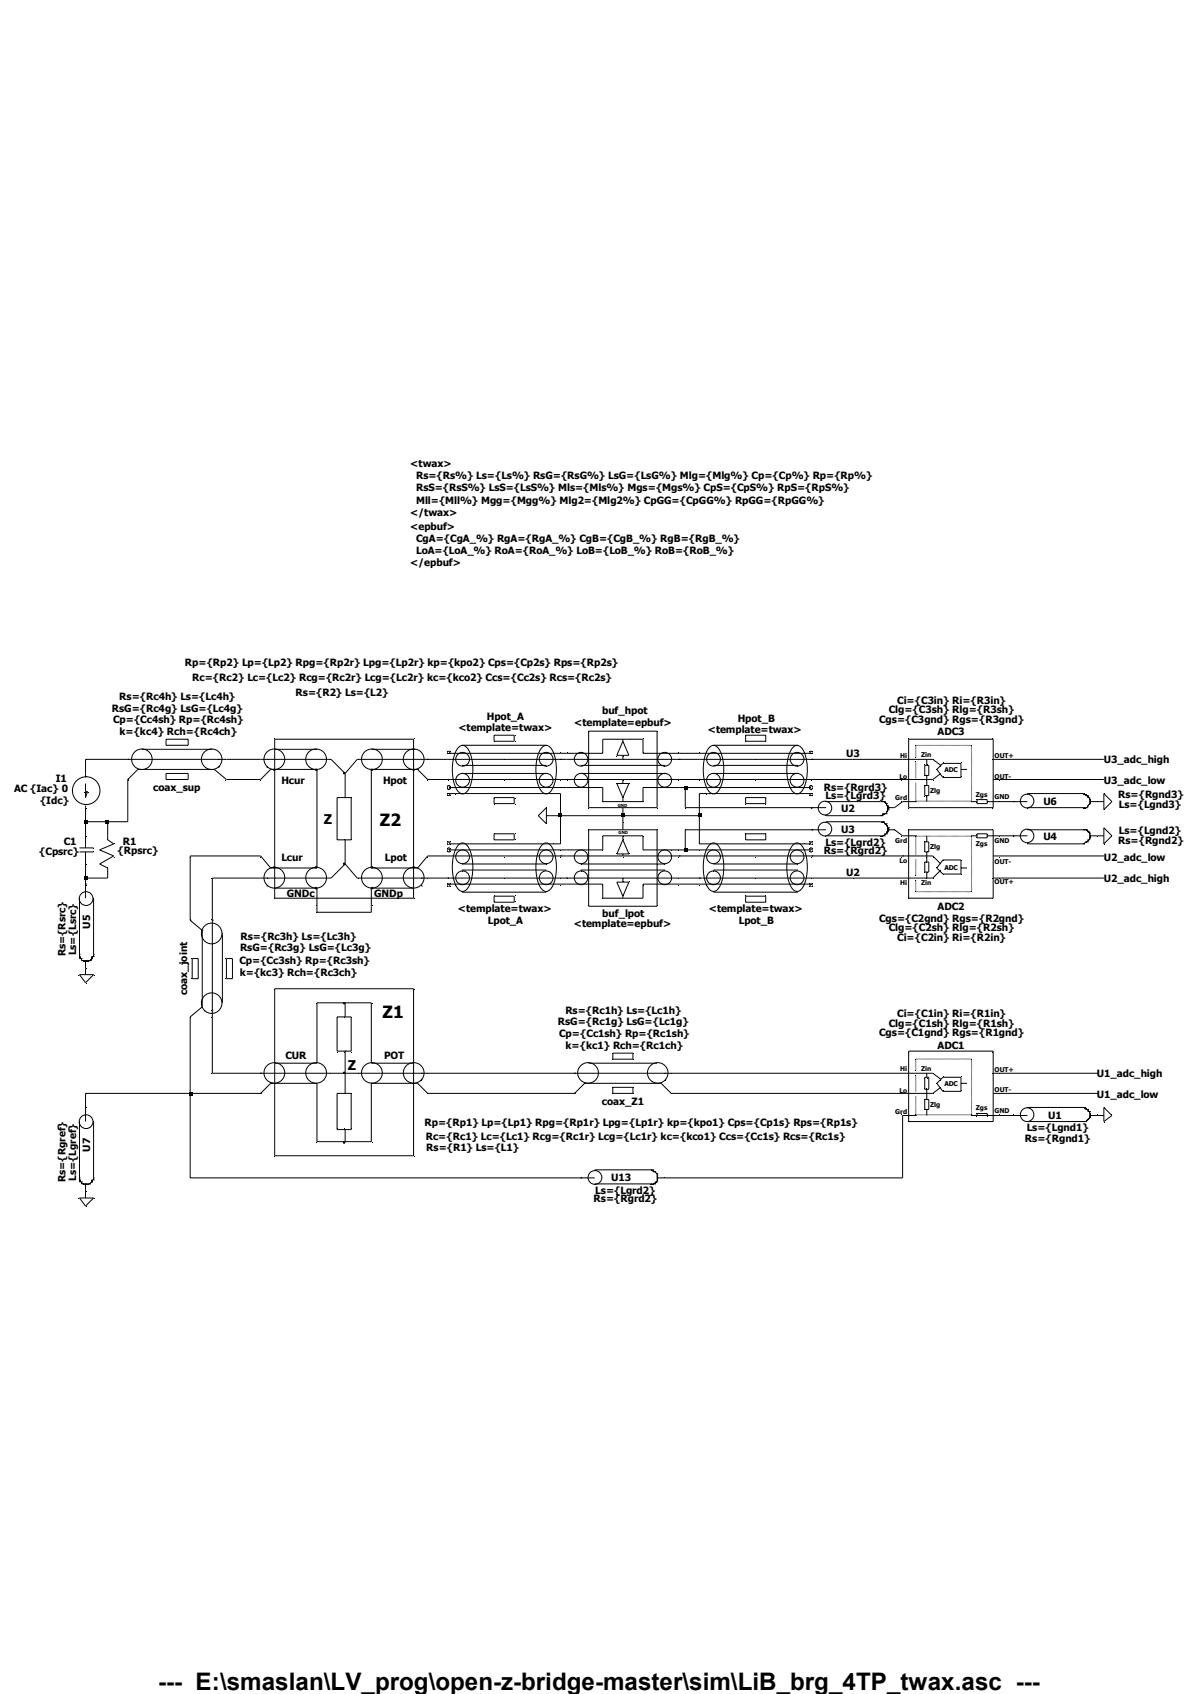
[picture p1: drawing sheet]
Version 4
SHEET 1 4400 2632
WIRE 208 -1872 192 -1872
WIRE 512 -1872 464 -1872
WIRE -800 -1856 -896 -1856
WIRE -496 -1856 -576 -1856
WIRE -64 -1856 -112 -1856
WIRE 208 -1856 192 -1856
WIRE 512 -1856 464 -1856
WIRE 864 -1856 768 -1856
WIRE 976 -1856 864 -1856
WIRE 1440 -1856 1200 -1856
WIRE -896 -1824 -896 -1856
WIRE -496 -1808 -576 -1808
WIRE -64 -1808 -112 -1808
WIRE 208 -1808 192 -1808
WIRE 512 -1808 464 -1808
WIRE 976 -1808 768 -1808
WIRE 1440 -1808 1200 -1808
WIRE 208 -1792 192 -1792
WIRE 480 -1792 464 -1792
WIRE 512 -1792 480 -1792
WIRE 1232 -1760 1200 -1760
WIRE 1440 -1760 1424 -1760
WIRE 480 -1744 480 -1792
WIRE 768 -1744 480 -1744
WIRE 960 -1744 976 -1760
WIRE 192 -1728 192 -1776
WIRE 192 -1728 160 -1728
WIRE 336 -1728 192 -1728
WIRE 512 -1728 512 -1776
WIRE 512 -1728 336 -1728
WIRE -896 -1712 -896 -1744
WIRE -848 -1712 -896 -1712
WIRE -800 -1712 -800 -1808
WIRE -800 -1712 -848 -1712
WIRE 336 -1712 336 -1728
WIRE 768 -1696 480 -1696
WIRE -896 -1680 -896 -1712
WIRE -848 -1680 -848 -1712
WIRE 976 -1680 960 -1696
WIRE 1232 -1680 1200 -1680
WIRE 1440 -1680 1424 -1680
WIRE 192 -1664 192 -1728
WIRE 512 -1664 512 -1728
WIRE 208 -1648 192 -1648
WIRE 480 -1648 480 -1696
WIRE 480 -1648 464 -1648
WIRE 512 -1648 480 -1648
WIRE -496 -1632 -656 -1632
WIRE -64 -1632 -112 -1632
WIRE 208 -1632 192 -1632
WIRE 512 -1632 464 -1632
WIRE 976 -1632 768 -1632
WIRE 1440 -1632 1200 -1632
WIRE -896 -1584 -896 -1616
WIRE -848 -1584 -848 -1600
WIRE -848 -1584 -896 -1584
WIRE -496 -1584 -608 -1584
WIRE -64 -1584 -112 -1584
WIRE 208 -1584 192 -1584
WIRE 512 -1584 464 -1584
WIRE 864 -1584 768 -1584
WIRE 976 -1584 864 -1584
WIRE 1440 -1584 1200 -1584
WIRE -896 -1568 -896 -1584
WIRE 208 -1568 192 -1568
WIRE 512 -1568 464 -1568
WIRE -368 -1504 -368 -1520
WIRE -240 -1504 -240 -1520
WIRE -240 -1504 -368 -1504
WIRE -656 -1488 -656 -1632
WIRE -608 -1488 -608 -1584
WIRE -896 -1360 -896 -1376
WIRE -608 -1136 -608 -1264
WIRE -496 -1136 -608 -1136
WIRE 224 -1136 -112 -1136
WIRE 976 -1136 448 -1136
WIRE 1424 -1136 1200 -1136
WIRE -656 -1088 -656 -1264
WIRE -656 -1088 -896 -1088
WIRE -496 -1088 -656 -1088
WIRE 224 -1088 -112 -1088
WIRE 976 -1088 448 -1088
WIRE 1424 -1088 1200 -1088
WIRE -896 -1056 -896 -1088
WIRE 1232 -1040 1200 -1040
WIRE 1440 -1040 1424 -1040
WIRE -656 -896 -656 -1088
WIRE 240 -896 -656 -896
WIRE 976 -896 976 -1040
WIRE 976 -896 432 -896
WIRE -896 -848 -896 -864
FLAG 1440 -1040 0
FLAG -896 -1360 0
FLAG 1424 -1088 U1_adc_low
FLAG 1424 -1136 U1_adc_high
FLAG 1440 -1632 U2_adc_low
FLAG 1440 -1760 0
FLAG 1440 -1856 U3_adc_high
FLAG 1440 -1584 U2_adc_high
FLAG 1440 -1680 0
FLAG 160 -1728 0
FLAG 1440 -1808 U3_adc_low
FLAG 864 -1584 U2
FLAG 864 -1856 U3
FLAG -896 -848 0
SYMBOL std_coax -400 -1088 R0
WINDOW 0 209 -190 Center 4
WINDOW 3 778 66 Center 2
WINDOW 123 765 96 Center 2
WINDOW 39 391 122 Center 2
SYMATTR InstName Z1
SYMATTR Value Rp={Rp1} Lp={Lp1} Rpg={Rp1r} Lpg={Lp1r} kp={kpo1} Cps={Cp1s} Rps={Rp1s}
SYMATTR Value2 Rc={Rc1} Lc={Lc1} Rcg={Rc1r} Lcg={Lc1r} kc={kco1} Ccs={Cc1s} Rcs={Rc1s}
SYMATTR SpiceLine Rs={R1} Ls={L1}
SYMBOL coax_cable -608 -1376 R90
WINDOW 0 0 65 Center 2
WINDOW 3 -74 -199 VCenter 2
WINDOW 123 -48 -215 VCenter 2
WINDOW 39 9 -199 VCenter 2
WINDOW 40 -19 -213 VCenter 2
SYMATTR InstName coax_joint
SYMATTR Value Rs={Rc3h} Ls={Lc3h}
SYMATTR Value2 RsG={Rc3g} LsG={Lc3g}
SYMATTR SpiceLine k={kc3} Rch={Rc3ch}
SYMATTR SpiceLine2 Cp={Cc3sh} Rp={Rc3sh}
SYMBOL coax_cable -688 -1856 R0
WINDOW 0 0 65 Center 2
WINDOW 3 1 -145 Center 2
WINDOW 123 1 -118 Center 2
WINDOW 39 3 -65 Center 2
WINDOW 40 3 -92 Center 2
SYMATTR InstName coax_sup
SYMATTR Value Rs={Rc4h} Ls={Lc4h}
SYMATTR Value2 RsG={Rc4g} LsG={Lc4g}
SYMATTR SpiceLine k={kc4} Rch={Rc4ch}
SYMATTR SpiceLine2 Cp={Cc4sh} Rp={Rc4sh}
SYMBOL current -896 -1824 R0
WINDOW 0 -70 10 Left 2
WINDOW 3 -106 61 Left 2
WINDOW 123 -166 35 Left 2
SYMATTR InstName I1
SYMATTR Value {Idc}
SYMATTR Value2 AC {Iac} 0
SYMBOL coax_cable 336 -1136 R0
WINDOW 0 0 65 Center 2
WINDOW 3 1 -145 Center 2
WINDOW 123 1 -118 Center 2
WINDOW 39 3 -65 Center 2
WINDOW 40 3 -92 Center 2
SYMATTR InstName coax_Z1
SYMATTR Value Rs={Rc1h} Ls={Lc1h}
SYMATTR Value2 RsG={Rc1g} LsG={Lc1g}
SYMATTR SpiceLine k={kc1} Rch={Rc1ch}
SYMATTR SpiceLine2 Cp={Cc1sh} Rp={Rc1sh}
SYMBOL ground_lug 864 -1744 M180
SYMATTR InstName U2
SYMATTR Value Rs={Rgrd3}
SYMATTR Value2 Ls={Lgrd3}
SYMBOL ground_lug 1328 -1040 R0
WINDOW 0 -16 1 Left 2
WINDOW 3 6 54 Center 2
SYMATTR InstName U1
SYMATTR Value Rs={Rgnd1}
SYMATTR Value2 Ls={Lgnd1}
SYMBOL ground_lug -896 -1472 R90
WINDOW 3 5 56 Center 2
WINDOW 123 6 31 Center 2
SYMATTR Value Rs={Rsrc}
SYMATTR Value2 Ls={Lsrc}
SYMATTR InstName U5
SYMBOL std_4TP2 -208 -1808 M0
WINDOW 0 -11 89 Center 4
WINDOW 3 -36 -271 Center 2
WINDOW 123 -37 -237 Center 2
WINDOW 39 101 -202 Center 2
SYMATTR InstName Z2
SYMATTR Value Rp={Rp2} Lp={Lp2} Rpg={Rp2r} Lpg={Lp2r} kp={kpo2} Cps={Cp2s} Rps={Rp2s}
SYMATTR Value2 Rc={Rc2} Lc={Lc2} Rcg={Rc2r} Lcg={Lc2r} kc={kco2} Ccs={Cc2s} Rcs={Rc2s}
SYMATTR SpiceLine Rs={R2} Ls={L2}
SYMBOL ground_lug 1328 -1760 M180
WINDOW 3 220 17 Center 2
WINDOW 123 218 -6 Center 2
SYMATTR Value Rs={Rgnd3}
SYMATTR Value2 Ls={Lgnd3}
SYMATTR InstName U6
SYMBOL ground_lug 864 -1696 R0
SYMATTR InstName U3
SYMATTR Value Rs={Rgrd2}
SYMATTR Value2 Ls={Lgrd2}
SYMBOL ground_lug 1328 -1680 R0
WINDOW 3 220 9 Center 2
WINDOW 123 218 -14 Center 2
SYMATTR Value Rs={Rgnd2}
SYMATTR Value2 Ls={Lgnd2}
SYMATTR InstName U4
SYMBOL twax_cable 64 -1856 R180
WINDOW 0 -2 99 Center 2
WINDOW 3 -2 73 Center 2
WINDOW 123 2 91 Invisible 2
WINDOW 39 0 114 Invisible 2
SYMATTR InstName Hpot_A
SYMATTR Value <template=twax>
SYMATTR Value2 ""
SYMATTR SpiceLine ""
SYMBOL twax_cable 64 -1584 R0
WINDOW 0 2 97 Center 2
WINDOW 123 2 91 Invisible 2
WINDOW 39 0 114 Invisible 2
SYMATTR InstName Lpot_A
SYMATTR Value2 ""
SYMATTR SpiceLine ""
SYMATTR Value <template=twax>
SYMBOL dual_epbuf 336 -1808 R0
WINDOW 3 0 -134 Center 2
WINDOW 0 4 -160 Center 2
WINDOW 123 -5 -188 Invisible 2
WINDOW 39 -5 -167 Invisible 2
WINDOW 40 -5 -147 Invisible 2
SYMATTR Value <template=epbuf>
SYMATTR InstName buf_hpot
SYMATTR Value2 ""
SYMATTR SpiceLine ""
SYMATTR SpiceLine2 ""
SYMBOL dual_epbuf 336 -1632 R180
WINDOW 0 -1 -129 Center 2
WINDOW 3 1 -153 Center 2
WINDOW 123 -5 -188 Invisible 2
WINDOW 39 -5 -167 Invisible 2
WINDOW 40 -5 -147 Invisible 2
SYMATTR InstName buf_lpot
SYMATTR Value <template=epbuf>
SYMATTR Value2 ""
SYMATTR SpiceLine ""
SYMATTR SpiceLine2 ""
SYMBOL twax_cable 640 -1856 R180
WINDOW 39 0 115 Invisible 2
WINDOW 0 -2 94 Center 2
WINDOW 123 2 91 Invisible 2
SYMATTR SpiceLine ""
SYMATTR InstName Hpot_B
SYMATTR Value2 ""
SYMATTR Value <template=twax>
SYMBOL twax_cable 640 -1584 R0
WINDOW 0 2 97 Center 2
WINDOW 123 2 91 Invisible 2
WINDOW 39 0 114 Invisible 2
SYMATTR InstName Lpot_B
SYMATTR Value2 ""
SYMATTR SpiceLine ""
SYMATTR Value <template=twax>
SYMBOL digitizer_3458 1104 -1808 R0
SYMATTR InstName ADC3
SYMATTR Value Ci={C3in} Ri={R3in}
SYMATTR Value2 Clg={C3sh} Rlg={R3sh}
SYMATTR SpiceLine Cgs={C3gnd} Rgs={R3gnd}
SYMBOL digitizer_3458 1104 -1632 M180
SYMATTR InstName ADC2
SYMATTR Value Ci={C2in} Ri={R2in}
SYMATTR Value2 Clg={C2sh} Rlg={R2sh}
SYMATTR SpiceLine Cgs={C2gnd} Rgs={R2gnd}
SYMBOL digitizer_3458 1104 -1088 R0
SYMATTR InstName ADC1
SYMATTR Value Ci={C1in} Ri={R1in}
SYMATTR Value2 Clg={C1sh} Rlg={R1sh}
SYMATTR SpiceLine Cgs={C1gnd} Rgs={R1gnd}
SYMBOL ground_lug 336 -896 R0
SYMATTR InstName U13
SYMATTR Value Rs={Rgrd2}
SYMATTR Value2 Ls={Lgrd2}
SYMBOL cap -912 -1680 R0
WINDOW 0 -36 11 Left 2
WINDOW 3 -92 36 Left 2
SYMATTR InstName C1
SYMATTR Value {Cpsrc}
SYMBOL res -864 -1696 R0
WINDOW 0 52 27 Left 2
WINDOW 3 40 48 Left 2
SYMATTR InstName R1
SYMATTR Value {Rpsrc}
SYMBOL ground_lug -896 -960 R90
WINDOW 3 5 56 Center 2
WINDOW 123 6 31 Center 2
SYMATTR Value Rs={Rgref}
SYMATTR Value2 Ls={Lgref}
SYMATTR InstName U7
TEXT -152 -2536 Left 2 ;<twax>\n  Rs={Rs%} Ls={Ls%} RsG={RsG%} LsG={LsG%} Mlg={Mlg%} Cp={Cp%} Rp={Rp%}\n  RsS={RsS%} LsS={LsS%} Mls={Mls%} Mgs={Mgs%} CpS={CpS%} RpS={RpS%}\n  Mll={Mll%} Mgg={Mgg%} Mlg2={Mlg2%} CpGG={CpGG%} RpGG={RpGG%}\n</twax>
TEXT -152 -2392 Left 2 ;<epbuf>\n  CgA={CgA_%} RgA={RgA_%} CgB={CgB_%} RgB={RgB_%}\n  LoA={LoA_%} RoA={RoA_%} LoB={LoB_%} RoB={RoB_%}\n</epbuf>
